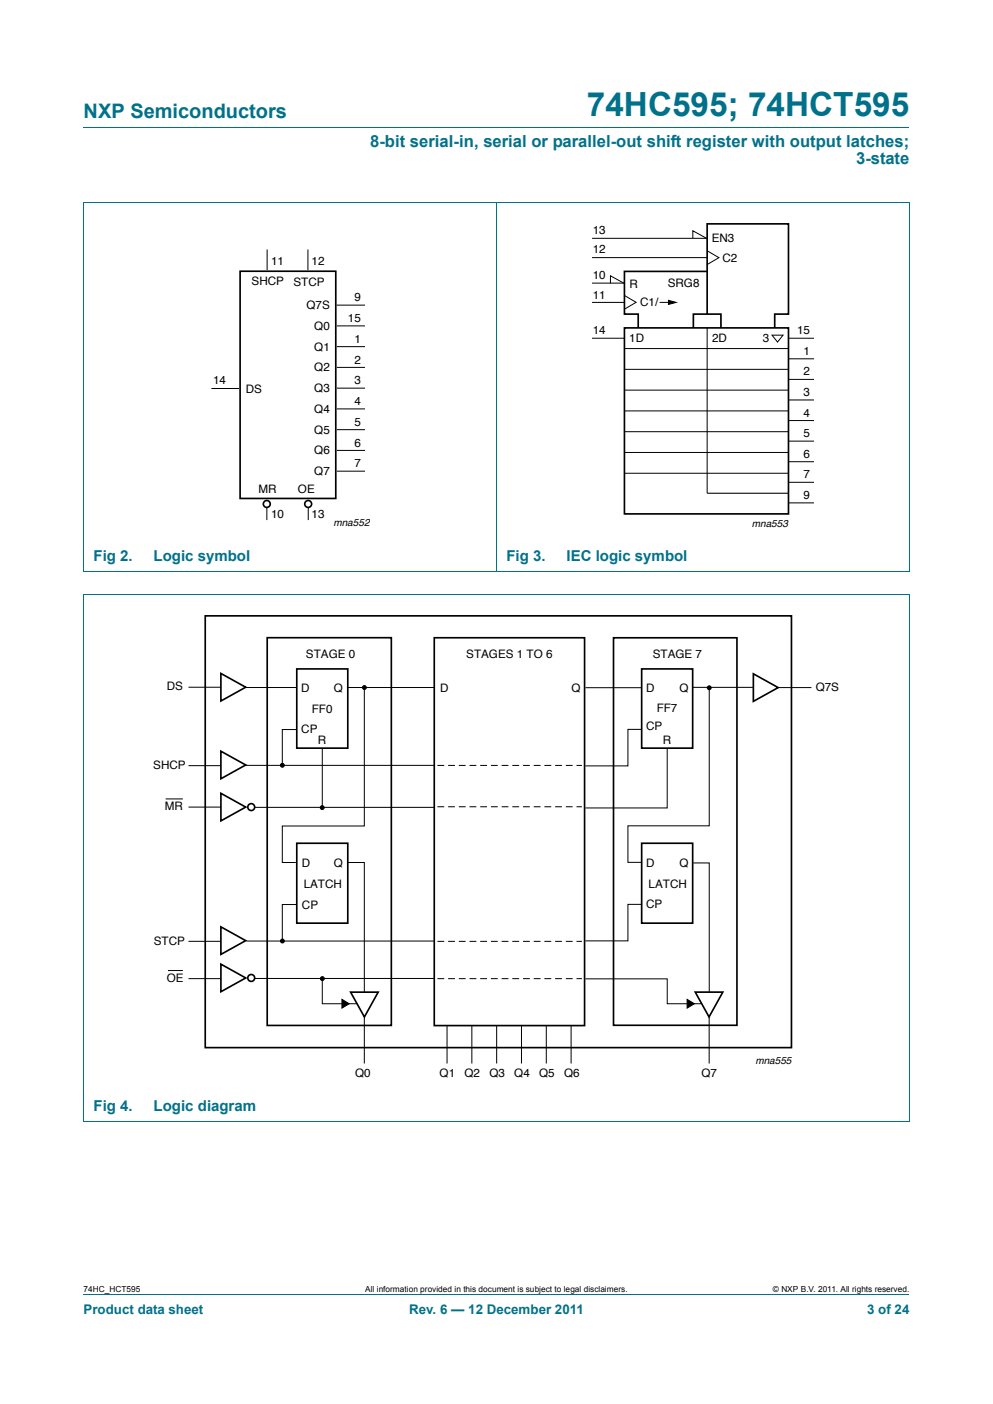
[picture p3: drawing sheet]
<svg xmlns="http://www.w3.org/2000/svg" width="210mm" height="297mm" viewBox="0 0 210 297" stroke-linecap="round" stroke-linejoin="round" font-family="sans-serif">
<path d="M17.7 27h174.6M17.6 42.9h174.7M17.7 42.9v77.9h174.6v-77.9M105 42.8v78.1M17.6 125.8h174.7M17.7 125.8v111.4M192.3 125.8v111.4M17.6 237.2h174.7M17.7 273.9h174.6" fill="none" stroke="#00718a" stroke-width=".21"/>
<g fill="none" stroke="#000" stroke-width=".21">
<path d="M56.5 52.8v4.4M65.1 52.8v4.4M125.2 59.9h6.8M125.2 54.5h24.3M125.2 50.4h24.3M129.1 60v-1.7l2.9 1.7M146.5 50.4v-1.6l2.9 1.6M149.5 53.1l2.5 1.4-2.5 1.5M71.2 64.6h6M71.2 68.9h6M71.2 73.3h6M71.2 77.7h6"/>
<path d="M125.2 71.6h6.8M125.2 64h6.8M132 62.5l2.5 1.5-2.5 1.4M132 73.7h34.7M132 78.1h34.7M139.5 64h2.3M149.5 69.4v35M163.3 70.9h2.3l-1.2 1.5zM166.7 71.6h5.4M166.7 75.9h5.4M44.7 82.2h5.8M71.2 82.1h6"/>
<path d="M71.2 86.5h6M71.2 90.9h6M71.2 95.3h6M71.2 99.7h6M132 82.5h34.7M132 86.9h34.7M132 91.3h34.7M132 95.7h34.7M166.7 80.3h5.4M166.7 84.6h5.4M166.7 89h5.4M166.7 93.3h5.4"/>
<path d="M166.7 97.7h5.4M56.4 107.4v2.6M65.2 107.4v2.6M132 100.1h34.7M166.7 102h5.4M166.7 106.4h5.4M39.9 145.4h6.8M51.8 145.5h11M62.7 154.3h-3v7.6M68.1 158.3v12.6M73.5 145.5h18.3M77 145.5v29.3h-17.3v7.7h2.9"/>
<path d="M123.8 145.5h11.9M135.8 154.3h-3v7.7h-9M141.1 158.2v12.7h-17.3M146.5 145.4h12.7M150 145.4v29.3h-17.2v7.7h2.8M164.6 145.5h7M35 169h3.7M39.9 162h6.8M39.9 170.8h6.8M52 161.9h39.8M53.9 170.8h37.9M39.9 199.2h6.8"/>
<path d="M52.1 199.1h39.7M62.7 191.4h-3v7.7M73.4 182.5h3.6v27.4M135.6 191.3h-2.8v7.8h-9M146.6 182.6h3.4v27.4M35.5 205.3h3.2M39.9 207h6.8M53.9 207h37.9M68.1 207.1v5.3h7.4M77 215.1v9.9M94.5 217v8M99.8 217v8"/>
<path d="M105 217v8M110.3 217v8M115.5 217v8M120.8 217v8M123.8 207.1h17.3v5.3h7.2M150 215.1v9.9"/>
</g>
<g fill="none" stroke="#000" stroke-width=".35">
<path d="M50.8 57.4h20.2v48.1h-20.2zM149.5 57.4h-17.5v9.1h3v2.9M132 69.4h34.7v39.3h-34.7zM146.6 69.4v-2.9h5.8v2.9M149.5 66.5v-19.1h17.2v19.1h-2.9v2.9M43.4 130.3h124v91.3h-124zM56.5 134.9h26.3v82h-26.3zM91.8 134.9h31.8v82.1h-31.8zM129.7 134.9h26.1v82h-26.1zM46.7 142.5l5.3 2.9-5.3 2.9zM46.7 158.9l5.3 2.9-5.3 3zM62.8 141.5h10.7v16.8h-10.7z"/>
<path d="M135.7 141.5h10.8v16.8h-10.8zM159.3 142.6l5.3 2.9-5.3 2.9zM46.7 167.8l5.3 3-5.3 2.9zM62.8 178.4h10.7v16.9h-10.7zM135.7 178.4h10.8v16.9h-10.8zM46.7 196.1l5.3 2.9-5.3 2.9zM46.7 204l5.3 2.9-5.3 2.9zM74.1 209.9h5.9l-2.9 5.3zM147 209.9h5.8l-2.9 5.2z"/>
<circle cx="56.4" cy="106.6" r=".73"/>
<circle cx="65.2" cy="106.6" r=".73"/>
<circle cx="53.1" cy="170.8" r=".73"/>
<circle cx="53.1" cy="206.9" r=".73"/>
</g>
<path d="M149.5 104.4h17.2" fill="none" stroke="#000" stroke-width=".23"/>
<g fill="#000" stroke="#000" stroke-width=".21">
<path d="M141.4 63.5l1.6 .5-1.6 .4zM72.3 211.4l1.6 1-1.6 .9zM145.3 211.4l1.5 1-1.5 .9z"/>
<circle cx="77.1" cy="145.5" r=".41"/>
<circle cx="150" cy="145.5" r=".41"/>
<circle cx="59.7" cy="161.9" r=".41"/>
<circle cx="68.1" cy="170.9" r=".41"/>
<circle cx="59.7" cy="199.1" r=".41"/>
<circle cx="68.2" cy="207" r=".41"/>
</g>
<path d="M92.5 161.9h30.6M92.5 170.7h30.6M92.5 199.2h30.6M92.5 207h30.6" fill="none" stroke="#000" stroke-width=".21" stroke-dasharray="1.4 .8" stroke-linecap="butt"/>
<text font-size="7" fill="#00718a" x="124.1" y="24.6">74HC595; 74HCT595</text>
<text font-size="4.2" fill="#00718a" x="17.7" y="24.9">NXP Semiconductors</text>
<g font-size="3.5" fill="#00718a">
<text x="78.3" y="31.1">8-bit serial-in, serial or parallel-out shift register with output latches;</text>
<text x="181" y="34.6">3-state</text>
</g>
<g font-size="3.2" fill="#00718a">
<text x="19.8" y="118.7">Fig 2.</text>
<text x="32.5" y="118.7">Logic symbol</text>
<text x="107.1" y="118.7">Fig 3.</text>
<text x="119.8" y="118.7">IEC logic symbol</text>
<text x="19.8" y="235.1">Fig 4.</text>
<text x="32.5" y="235.1">Logic diagram</text>
</g>
<g font-size="2.8" fill="#00718a">
<text x="17.7" y="277.9">Product data sheet</text>
<text x="86.5" y="277.9">Rev. 6 — 12 December 2011</text>
<text x="183.4" y="277.9">3 of 24</text>
</g>
<g font-size="2.5">
<text x="125.3" y="53.6">12</text>
<text x="125.3" y="49.5">13</text>
<text x="150.5" y="51.1">EN3</text>
<text x="57.3" y="56">11</text>
<text x="65.9" y="56">12</text>
<text x="125.3" y="59">10</text>
<text x="152.8" y="55.4">C2</text>
<text x="53.2" y="60.2">SHCP</text>
<text x="62" y="60.5">STCP</text>
<text x="64.8" y="65.4">Q7S</text>
<text x="75" y="63.8">9</text>
<text x="125.3" y="63.3">11</text>
<text x="133.1" y="60.9">R</text>
<text x="135.4" y="64.8">C1/</text>
<text x="141.2" y="60.6">SRG8</text>
<text x="66.5" y="69.8">Q0</text>
<text x="73.6" y="68.1">15</text>
<text x="125.3" y="70.7">14</text>
<text x="168.5" y="70.7">15</text>
<text x="66.5" y="74.2">Q1</text>
<text x="75" y="72.5">1</text>
<text x="75" y="76.9">2</text>
<text x="133.1" y="72.4">1D</text>
<text x="150.6" y="72.4">2D</text>
<text x="161.3" y="72.4">3</text>
<text x="169.9" y="75.1">1</text>
<text x="45" y="81.2">14</text>
<text x="52" y="83.2">DS</text>
<text x="66.5" y="78.6">Q2</text>
<text x="66.5" y="83">Q3</text>
<text x="75" y="81.3">3</text>
<text x="169.9" y="79.4">2</text>
<text x="169.9" y="83.8">3</text>
<text x="66.5" y="87.3">Q4</text>
<text x="75" y="85.7">4</text>
<text x="169.9" y="88.1">4</text>
<text x="66.5" y="91.7">Q5</text>
<text x="75" y="90.1">5</text>
<text x="75" y="94.5">6</text>
<text x="169.9" y="92.5">5</text>
<text x="66.5" y="96.1">Q6</text>
<text x="66.5" y="100.5">Q7</text>
<text x="75" y="98.9">7</text>
<text x="169.9" y="96.9">6</text>
<text x="169.9" y="101.2">7</text>
<text x="54.7" y="104.3">MR</text>
<text x="63" y="104.3">OE</text>
<text x="169.9" y="105.6">9</text>
<text x="57.3" y="109.6">10</text>
<text x="65.9" y="109.6">13</text>
<text x="64.7" y="139.1">STAGE 0</text>
<text x="98.6" y="139.1">STAGES 1 TO 6</text>
<text x="138" y="139.1">STAGE 7</text>
<text x="35.2" y="146">DS</text>
<text x="63.7" y="146.4">D</text>
<text x="70.6" y="146.4">Q</text>
<text x="93.1" y="146.4">D</text>
<text x="120.9" y="146.4">Q</text>
<text x="136.6" y="146.4">D</text>
<text x="143.7" y="146.4">Q</text>
<text x="172.5" y="146.2">Q7S</text>
<text x="63.7" y="155.2">CP</text>
<text x="65.9" y="150.8">FF0</text>
<text x="136.6" y="154.4">CP</text>
<text x="138.9" y="150.7">FF7</text>
<text x="67.2" y="157.4">R</text>
<text x="140.2" y="157.4">R</text>
<text x="32.4" y="162.7">SHCP</text>
<text x="34.8" y="171.4">MR</text>
<text x="63.8" y="183.4">D</text>
<text x="70.6" y="183.4">Q</text>
<text x="136.6" y="183.4">D</text>
<text x="143.7" y="183.4">Q</text>
<text x="64.2" y="187.9">LATCH</text>
<text x="137.2" y="187.9">LATCH</text>
<text x="63.8" y="192.3">CP</text>
<text x="136.6" y="192.2">CP</text>
<text x="32.5" y="200">STCP</text>
<text x="35.3" y="207.8">OE</text>
<text x="75.1" y="227.8">Q0</text>
<text x="93" y="227.8">Q1</text>
<text x="98.2" y="227.8">Q2</text>
<text x="103.5" y="227.8">Q3</text>
<text x="108.7" y="227.8">Q4</text>
<text x="114" y="227.8">Q5</text>
<text x="119.3" y="227.8">Q6</text>
<text x="148.4" y="227.8">Q7</text>
</g>
<g font-size="2.1">
<text x="70.5" y="111.2">mna552</text>
<text x="159" y="111.4">mna553</text>
<text x="159.7" y="225.2">mna555</text>
</g>
<g font-size="1.8">
<text x="17.7" y="273.3">74HC_HCT595</text>
<text x="77.2" y="273.3">All information provided in this document is subject to legal disclaimers.</text>
<text x="163.4" y="273.3">© NXP B.V. 2011. All rights reserved.</text>
</g>
</svg>
